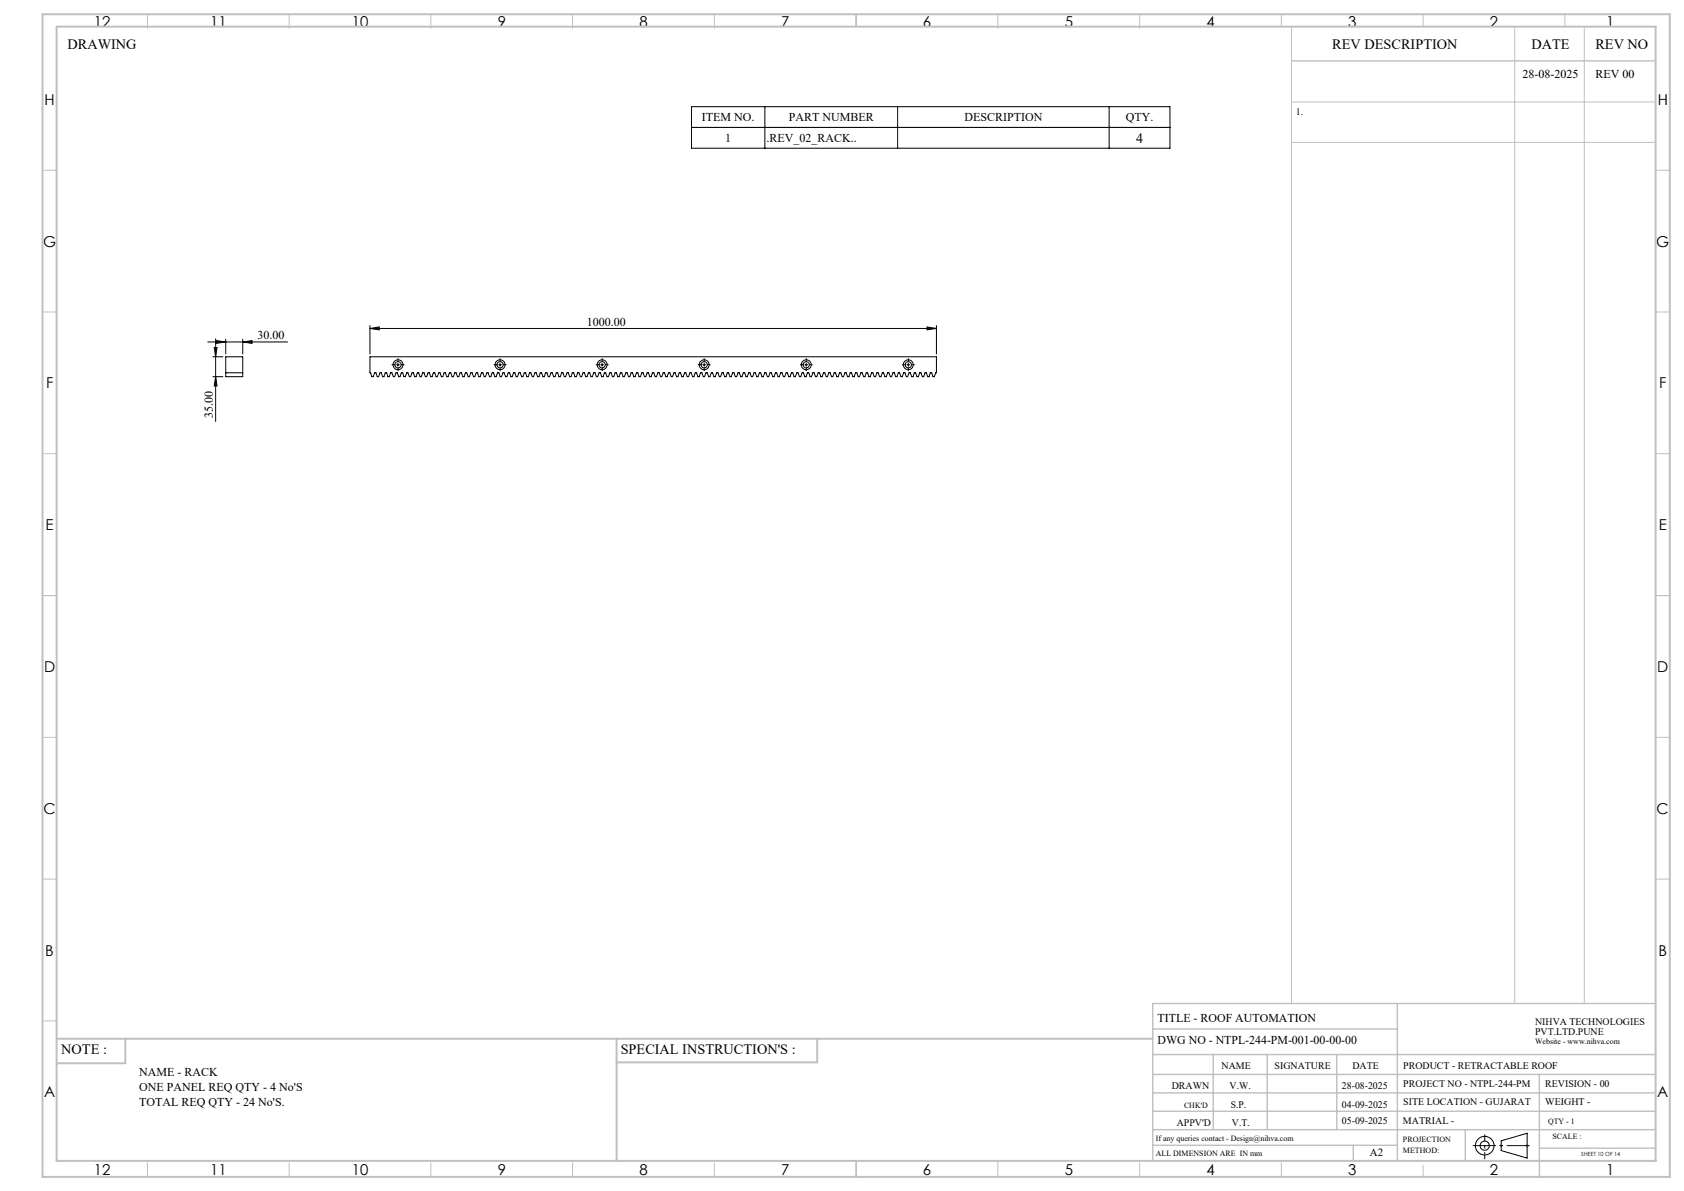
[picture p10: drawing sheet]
<svg xmlns="http://www.w3.org/2000/svg" width="594mm" height="420mm" viewBox="0 0 594 420" stroke-linecap="round" stroke-linejoin="round" font-family="sans-serif">
<g fill="none" stroke="#000" stroke-width=".35">
<path d="M243.9 37.6h168.8v14.7h-168.8zM269.8 37.6v14.7M316.6 37.6v14.7M391.2 37.6v14.7M243.9 44.9h168.8M76.1 119.5v29.1M79.6 119.6v5.2M85.6 119.6v5.2M130.5 115.8l3.3-.5v1zM130.5 114.8v10M130.5 115.8h199.8M327 115.3l3.3 .5-3.3 .5z"/>
<path d="M330.3 114.8v10M73.3 120.6h28.1M75.1 125.8h3.5M75.1 132.8h3.5M75.6 122.5h1l-.5 3.3zM76.1 132.8l.5 3.3h-1zM76.3 120.1l3.3 .5-3.3 .5zM79.6 125.8h6v7h-6zM79.6 131.5h6M85.6 120.6l3.3-.5v1zM130.5 125.8h199.8v5.7h-.2l-.5 1.3h-.5l-.5-1.3h-.4l-.5 1.3h-.5l-.5-1.3h-.4l-.5 1.3h-.5l-.4-1.3h-.5l-.5 1.3h-.4l-.5-1.3h-.5l-.4 1.3h-.5l-.5-1.3h-.5l-.5 1.3h-.4l-.5-1.3h-.5l-.4 1.3h-.5l-.5-1.3h-.4l-.5 1.3h-.5l-.4-1.3h-.5l-.5 1.3h-.5l-.5-1.3h-.4l-.5 1.3h-.5l-.4-1.3h-.5l-.5 1.3h-.4l-.5-1.3h-.5l-.4 1.3h-.5l-.5-1.3h-.5l-.4 1.3h-.5l-.5-1.3h-.5l-.4 1.3h-.5l-.5-1.3h-.4l-.5 1.3h-.5l-.4-1.3h-.5l-.5 1.3h-.5l-.4-1.3h-.5l-.5 1.3h-.5l-.4-1.3h-.5l-.5 1.3h-.4l-.5-1.3h-.5l-.4 1.3h-.5l-.5-1.3h-.4l-.5 1.3h-.5l-.5-1.3h-.5l-.4 1.3h-.5l-.5-1.3h-.4l-.5 1.3h-.5l-.4-1.3h-.5l-.5 1.3h-.4l-.5-1.3h-.5l-.5 1.3h-.4l-.5-1.3h-.5l-.5 1.3h-.4l-.5-1.3h-.5l-.4 1.3h-.5l-.5-1.3h-.4l-.5 1.3h-.5l-.5-1.3h-.4l-.5 1.3h-.5l-.5-1.3h-.4l-.5 1.3h-.5l-.4-1.3h-.5l-.5 1.3h-.4l-.5-1.3h-.5l-.4 1.3h-.5l-.5-1.3h-.5l-.5 1.3h-.4l-.5-1.3h-.5l-.4 1.3h-.5l-.5-1.3h-.4l-.5 1.3h-.5l-.4-1.3h-.5l-.5 1.3h-.5l-.5-1.3h-.4l-.5 1.3h-.5l-.4-1.3h-.5l-.5 1.3h-.4l-.5-1.3h-.5l-.4 1.3h-.5l-.5-1.3h-.5l-.4 1.3h-.5l-.5-1.3h-.5l-.4 1.3h-.5l-.5-1.3h-.4l-.5 1.3h-.5l-.4-1.3h-.5l-.5 1.3h-.5l-.4-1.3h-.5l-.5 1.3h-.5l-.4-1.3h-.5l-.5 1.3h-.4l-.5-1.3h-.5l-.5 1.3h-.4l-.5-1.3h-.5l-.4 1.3h-.5l-.5-1.3h-.5l-.4 1.3h-.5l-.5-1.3h-.4l-.5 1.3h-.5l-.5-1.3h-.4l-.5 1.3h-.5l-.4-1.3h-.5l-.5 1.3h-.5l-.4-1.3h-.5l-.5 1.3h-.4l-.5-1.3h-.5l-.5 1.3h-.4l-.5-1.3h-.5l-.4 1.3h-.5l-.5-1.3h-.4l-.5 1.3h-.5l-.5-1.3h-.4l-.5 1.3h-.5l-.5-1.3h-.4l-.5 1.3h-.5l-.4-1.3h-.5l-.5 1.3h-.4l-.5-1.3h-.5l-.5 1.3h-.4l-.5-1.3h-.5l-.5 1.3h-.4l-.5-1.3h-.5l-.4 1.3h-.5l-.5-1.3h-.4l-.5 1.3h-.5l-.5-1.3h-.4l-.5 1.3h-.5l-.5-1.3h-.4l-.5 1.3h-.5l-.4-1.3h-.5l-.5 1.3h-.4l-.5-1.3h-.5l-.4 1.3h-.5l-.5-1.3h-.5l-.5 1.3h-.4l-.5-1.3h-.5l-.4 1.3h-.5l-.5-1.3h-.4l-.5 1.3h-.5l-.4-1.3h-.5l-.5 1.3h-.5l-.5-1.3h-.4l-.5 1.3h-.5l-.4-1.3h-.5l-.5 1.3h-.4l-.5-1.3h-.5l-.4 1.3h-.5l-.5-1.3h-.5l-.4 1.3h-.5l-.5-1.3h-.5l-.4 1.3h-.5l-.5-1.3h-.4l-.5 1.3h-.5l-.4-1.3h-.5l-.5 1.3h-.5l-.4-1.3h-.5l-.5 1.3h-.5l-.4-1.3h-.5l-.5 1.3h-.4l-.5-1.3h-.5l-.4 1.3h-.5l-.5-1.3h-.4l-.5 1.3h-.5l-.5-1.3h-.5l-.4 1.3h-.5l-.5-1.3h-.4l-.5 1.3h-.5l-.4-1.3h-.5l-.5 1.3h-.4l-.5-1.3h-.5l-.5 1.3h-.5l-.4-1.3h-.5l-.5 1.3h-.4l-.5-1.3h-.5l-.4 1.3h-.5l-.5-1.3h-.4l-.5 1.3h-.5l-.5-1.3h-.4l-.5 1.3h-.5l-.5-1.3h-.4l-.5 1.3h-.5l-.4-1.3h-.5l-.5 1.3h-.4l-.5-1.3h-.5l-.5 1.3h-.4l-.5-1.3h-.5l-.5 1.3h-.4l-.5-1.3h-.5l-.4 1.3h-.5l-.5-1.3h-.4l-.5 1.3h-.5l-.4-1.3h-.5l-.5 1.3h-.5l-.5-1.3h-.4l-.5 1.3h-.5l-.4-1.3h-.5l-.5 1.3h-.4l-.5-1.3h-.5l-.4 1.3h-.5l-.5-1.3h-.5l-.4 1.3h-.5l-.5-1.3h-.5l-.4 1.3h-.5l-.5-1.3h-.4l-.5 1.3h-.5l-.4-1.3h-.5l-.5 1.3h-.5l-.4-1.3h-.5l-.5 1.3h-.5l-.4-1.3h-.5l-.5 1.3h-.4l-.5-1.3h-.5l-.4 1.3h-.5l-.5-1.3h-.4l-.5 1.3h-.5l-.5-1.3h-.2zM139.9 128.6h1"/>
<path d="M140.4 128.1v1M175.9 128.6h1M176.4 128.1v1M211.9 128.6h1M212.4 128.1v1M247.9 128.6h1M248.4 128.1v1M283.9 128.6h1M284.4 128.1v1M319.9 128.6h1M320.4 128.1v1M529.5 402.3l9.2-2.7v8.8l-9.2-2.7z"/>
<circle cx="140.4" cy="128.6" r="1.1"/>
<circle cx="140.4" cy="128.6" r="1.75"/>
<circle cx="176.4" cy="128.6" r="1.76"/>
<circle cx="176.4" cy="128.6" r="1.1"/>
<circle cx="212.4" cy="128.6" r="1.1"/>
<circle cx="212.4" cy="128.6" r="1.75"/>
<circle cx="248.4" cy="128.6" r="1.76"/>
<circle cx="248.4" cy="128.6" r="1.09"/>
<circle cx="284.4" cy="128.6" r="1.1"/>
<circle cx="284.4" cy="128.6" r="1.75"/>
<circle cx="320.4" cy="128.6" r="1.76"/>
<circle cx="320.4" cy="128.6" r="1.09"/>
<circle cx="523.7" cy="404" r="1.62"/>
<circle cx="523.7" cy="404" r="3.3"/>
</g>
<g fill="none" stroke="#c0c0c0" stroke-width=".35">
<path d="M52 5v5M102 5v5M152 5v5M202 5v5M252 5v5M302 5v4.4M352 5v5M402 5v5M452 5v4.4M455.5 9.4v344.5M502 5v4.4M534.3 9.4v344.5"/>
<path d="M552 5v4.4M558.8 9.4v344.5M455.5 36h128.5M455.5 50.2h128.5M15 60h5M584 60h5M15 110h5M584 110h5M15 160h5M584 160h5M15 210h5M584 210h5"/>
<path d="M15 260h5M584 260h5M15 310h5M584 310h5M15 360h5M52 410v5M102 410v5M152 410v5M202 410v5M252 410v5M302 409.4v5.6M352 409.4v5.6"/>
<path d="M402 410v5M452 410v5M502 410.9v4.1M529 404h1M529.2 403.7l.7 .7M529.5 403.5v1M529.9 403.7l-.7 .7M538.1 404h1.1M538.3 403.7l.7 .7M538.7 403.5v1M539 403.7l-.7 .7"/>
</g>
<g fill="none" stroke="#000" stroke-width=".35" stroke-dasharray="15.2 1.3 1.3 1.3" stroke-linecap="butt">
<path d="M139.4 128.6h-1.2M140.4 127.6v-1.2M140.4 129.6v1.3M141.4 128.6h1.3M175.4 128.6h-1.2M176.4 127.6v-1.2M176.4 129.6v1.3M177.4 128.6h1.3M211.4 128.6h-1.2M212.4 127.6v-1.2M212.4 129.6v1.3M213.4 128.6h1.3"/>
<path d="M247.4 128.6h-1.2M248.4 127.6v-1.2M248.4 129.6v1.3M249.4 128.6h1.3M283.4 128.6h-1.2M284.4 127.6v-1.2M284.4 129.6v1.3M285.4 128.6h1.3M319.4 128.6h-1.2M320.4 127.6v-1.2M320.4 129.6v1.3M321.4 128.6h1.3"/>
</g>
<path d="M519.5 404h20.1" fill="none" stroke="#000" stroke-width=".35" stroke-dasharray="15.2 1.3 1.3 1.3" stroke-dashoffset="7.1" stroke-linecap="butt"/>
<path d="M523.7 408.8v-8.7" fill="none" stroke="#000" stroke-width=".35" stroke-dasharray="15.2 1.3 1.3 1.3" stroke-dashoffset="12.8" stroke-linecap="butt"/>
<g fill="none" stroke="#c0c0c0" stroke-width=".5">
<path d="M455.5 21.5h128.5M492.9 353.9v55.5M584 353.9h-177.4v55.5M406.6 371.9h177.4M406.6 378.9h177.4M406.6 362.9h86.3M428 371.9v26.5M447 371.9v26.5M471.5 371.9v26.5M543 378.9v36.1M406.6 391.9h177.4M406.6 385.4h177.4"/>
<path d="M406.6 398.4h177.4M516.9 398.4v11M406.6 403.9h86.3M477.3 403.9v5.5M543 404.9h41"/>
</g>
<path d="M15 5h574v410h-574zM20 9.4h564v400h-564zM20 366.3h386.6M44.2 366.3v8.6h-24.2M217.5 366.3v43.1M288.3 366.3v8.3h-70.8" fill="none" stroke="#c0c0c0" stroke-width=".7"/>
<g fill="#000">
<path d="M130.5 115.8l3.3-.5v1zM327 115.3l3.3 .5-3.3 .5z"/>
<path d="M76.1 132.8l.5 3.3h-1zM75.6 122.5h1l-.5 3.3z"/>
<path d="M76.3 120.1l3.3 .5-3.3 .5zM85.6 120.6l3.3-.5v1z"/>
</g>
<g font-size="5.3">
<text x="33.1" y="9.5">12</text>
<text x="74.1" y="9.5">11</text>
<text x="124.1" y="9.5">10</text>
<text x="175.6" y="9.5">9</text>
<text x="225.6" y="9.5">8</text>
<text x="275.6" y="9.5">7</text>
<text x="325.6" y="9.5">6</text>
<text x="375.6" y="9.5">5</text>
<text x="425.6" y="9.5">4</text>
<text x="475.6" y="9.5">3</text>
<text x="525.6" y="9.5">2</text>
<text x="566.6" y="9.5">1</text>
<text x="15.7" y="37">H</text>
<text x="584.7" y="37">H</text>
<text x="15.2" y="87">G</text>
<text x="584.2" y="87">G</text>
<text x="16.2" y="137">F</text>
<text x="585.2" y="137">F</text>
<text x="16.1" y="187">E</text>
<text x="585.1" y="187">E</text>
<text x="15.5" y="237">D</text>
<text x="584.5" y="237">D</text>
<text x="15.4" y="287">C</text>
<text x="584.4" y="287">C</text>
<text x="16" y="337.1">B</text>
<text x="585" y="337.1">B</text>
<text x="15.5" y="387">A</text>
<text x="584.5" y="387">A</text>
<text x="33.1" y="414.5">12</text>
<text x="74.1" y="414.5">11</text>
<text x="124.1" y="414.5">10</text>
<text x="175.6" y="414.5">9</text>
<text x="225.6" y="414.5">8</text>
<text x="275.6" y="414.5">7</text>
<text x="325.6" y="414.5">6</text>
<text x="375.6" y="414.5">5</text>
<text x="425.6" y="414.5">4</text>
<text x="475.6" y="414.5">3</text>
<text x="525.6" y="414.5">2</text>
<text x="566.6" y="414.5">1</text>
</g>
<g font-size="5">
<text x="23.8" y="17.2">DRAWING</text>
<text x="470" y="17.4">REV DESCRIPTION</text>
<text x="540.2" y="17.4">DATE</text>
<text x="562.8" y="17.4">REV NO</text>
<text x="21.6" y="371.8">NOTE :</text>
<text x="218.9" y="371.8">SPECIAL INSTRUCTION'S :</text>
</g>
<text font-size="4.9" x="400.7" y="50.4">4</text>
<g font-size="4.2">
<text x="537.1" y="27.6">28-08-2025</text>
<text x="562.8" y="27.6">REV 00</text>
<text x="247.6" y="42.8">ITEM NO.</text>
<text x="278.2" y="42.8">PART NUMBER</text>
<text x="340.2" y="42.8">DESCRIPTION</text>
<text x="397.1" y="42.8">QTY.</text>
<text x="255.8" y="50.1">1</text>
<text x="270.3" y="50.1">.REV_02_RACK..</text>
<text x="90.9" y="119.6">30.00</text>
<text x="206.9" y="114.8">1000.00</text>
<text x="75.1" y="147.6" transform="rotate(-90 75.1 147.6)">35.00</text>
<text x="408.3" y="360.3">TITLE - ROOF AUTOMATION</text>
<text x="408.3" y="368.2">DWG NO - NTPL-244-PM-001-00-00-00</text>
<text x="49.1" y="379.6">NAME - RACK</text>
<text x="49.1" y="384.8">ONE PANEL REQ QTY - 4 No'S</text>
<text x="49.1" y="390">TOTAL REQ QTY - 24 No'S.</text>
</g>
<text font-size="3.9" x="483.2" y="407.7">A2</text>
<g font-size="3.5">
<text x="457" y="40.6">1.</text>
<text x="541.5" y="361.3">NIHVA TECHNOLOGIES</text>
<text x="541.5" y="364.9">PVT.LTD.PUNE</text>
<text x="430.9" y="377">NAME</text>
<text x="449.6" y="377">SIGNATURE</text>
<text x="477" y="377">DATE</text>
<text x="495" y="377">PRODUCT - RETRACTABLE ROOF</text>
<text x="495" y="383.3">PROJECT NO - NTPL-244-PM</text>
<text x="545.1" y="383.3">REVISION - 00</text>
<text x="413.3" y="384.1">DRAWN</text>
<text x="433.7" y="384.1">V.W.</text>
<text x="473.4" y="384.1">28-08-2025</text>
<text x="495" y="389.8">SITE LOCATION - GUJARAT</text>
<text x="545.1" y="389.8">WEIGHT -</text>
<text x="434.1" y="390.6">S.P.</text>
<text x="473.4" y="390.6">04-09-2025</text>
<text x="415.1" y="396.9">APPV'D</text>
<text x="434.6" y="396.9">V.T.</text>
<text x="473.4" y="396.5">05-09-2025</text>
<text x="494.8" y="396.5">MATRIAL -</text>
</g>
<g font-size="2.8">
<text x="541.5" y="368.3">Website - www.nihva.com</text>
<text x="417.6" y="390.6">CHK'D</text>
<text x="546.1" y="396.5">QTY - 1</text>
<text x="547.6" y="401.7">SCALE :</text>
<text x="407.7" y="402.2">If any queries contact - Design@nihva.com</text>
<text x="407.7" y="407.7">ALL DIMENSION ARE IN mm</text>
<text x="494.8" y="402.7">PROJECTION</text>
<text x="494.8" y="406.5">METHOD:</text>
</g>
<text font-size="2" x="557.8" y="407.8">SHEET 10 OF 14</text>
</svg>
